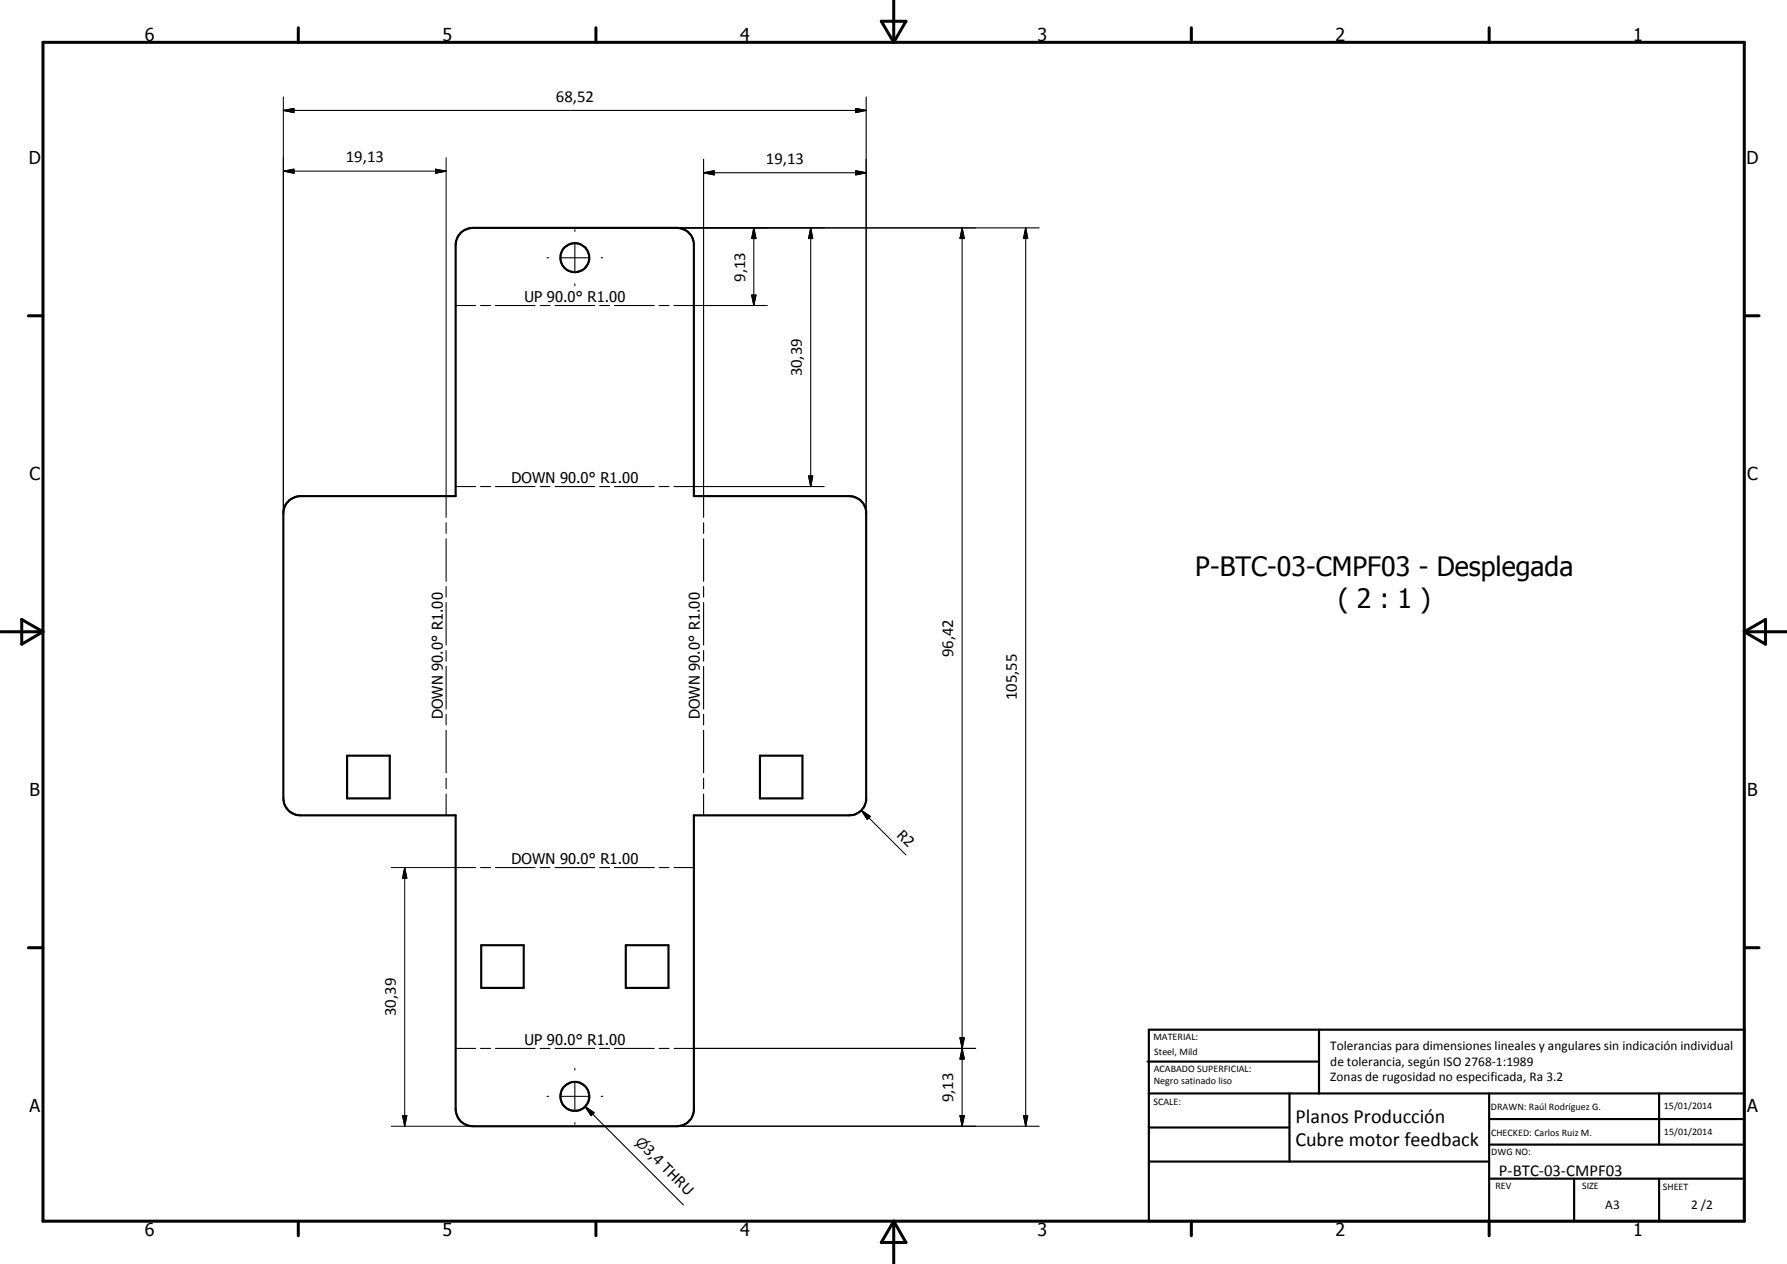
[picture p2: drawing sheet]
<svg xmlns="http://www.w3.org/2000/svg" width="420mm" height="297mm" viewBox="0 0 420 297" stroke-linecap="round" stroke-linejoin="round" font-family="sans-serif">
<g fill="none" stroke="#000" stroke-width=".51">
<path d="M108.2 54.9l1.1-.9 1.9-.4h48a4 4 0 0 1 3.9 3.5v59.5h36.6a4 4 0 0 1 4 3.5v68a3.9 3.9 0 0 1-4 3.5h-36.6v69.6a4 4 0 0 1-3.9 3.5h-48a4 4 0 0 1-4.1-4.1v-69h-36.5a4 4 0 0 1-4-4v-67a4.1 4.1 0 0 1 4-4h36.5v-59l.3-1.5zM81.6 177.6h10v10h-10zM178.7 177.6h10v10h-10zM113.1 222.1h10v10.1h-10zM147.1 222.1h10.1v10.1h-10.1zM269.8 249.5h40.3M270.1 242h140v45h-140zM270.1 257h140M303.2 257v16M310.1 242v15M350.1 257v30M390.1 257v12"/>
<path d="M270.1 265h33.1M270.1 273h80M350.1 277h60M350.1 269h60M350.1 263h60M370.1 277v10M390.1 277v10"/>
<circle cx="135.1" cy="60.5" r="3.4"/>
<circle cx="135.2" cy="257.7" r="3.4"/>
</g>
<g fill="none" stroke="#000" stroke-width=".25">
<path d="M66.6 26l2.5-.5v1zM66.6 26h137.1M66.6 22.8v97.8M165.4 37.4v84.2M201.2 25.5l2.5 .5-2.5 .5zM203.7 22.8v97.8M135.2 54v.4M135.2 57.4v6.4M159.2 53.6h85.1M165.4 40.6l2.5-.5v1zM165.4 40.6h38.3M177.2 53.6l.5 2.4h-1z"/>
<path d="M177.2 53.6v18.2M190.6 53.6l.5 2.4h-1zM190.6 53.6v60.7M201.2 40.1l2.5 .5-2.5 .5zM226.2 53.6l.5 2.4h-1zM226.2 53.6v211.1M241.2 53.6l.4 2.4h-.9zM241.2 53.6v211.1M107.1 71.8h4.7M113 71.8h2.3M116.5 71.8h9.3M127 71.8h2.3"/>
<path d="M128.6 60.6h.4M130.5 71.8h9.3M132 60.6h6.3M135.2 66.7v.4M141 71.8h2.3M141.3 60.6h.4M144.5 71.8h9.3M155 71.8h2.3M158.5 71.8h21.9M176.7 69.3h1l-.5 2.5zM104.9 116.6v5M107.1 114.3h4.7"/>
<path d="M113 114.3h2.3M116.5 114.3h9.3M127 114.3h2.3M130.5 114.3h9.3M141 114.3h2.3M144.5 114.3h9.3M155 114.3h2.3M158.5 114.3h35.3M190.1 111.8h1l-.5 2.5zM104.9 122.9v2.4M104.9 126.6v10M104.9 137.8v2.5"/>
<path d="M165.4 122.9v2.4M165.4 126.6v10M165.4 137.8v2.5M104.9 141.6v10M104.9 152.9v2.5M104.9 156.6v10M165.4 141.6v10M165.4 152.9v2.5M165.4 156.6v10M104.9 167.9v2.4M104.9 171.6v10M165.4 167.9v2.4"/>
<path d="M165.4 171.6v10M104.9 182.9v2.4M104.9 186.6v5M165.4 182.9v2.4M165.4 186.6v5M107.1 203.9h4.7M113 203.9h2.3M116.5 203.9h9.3M127 203.9h2.3M130.5 203.9h9.3M141 203.9h2.3M144.5 203.9h9.3"/>
<path d="M155 203.9h2.3M158.5 203.9h4.6M107.1 246.4h4.7M113 246.4h2.3M116.5 246.4h9.3M127 246.4h2.3M128.6 257.6h.4M130.5 246.4h9.3M132 257.6h6.3M135.2 251.1v.4M135.2 254.5v6.3M141 246.4h2.3"/>
<path d="M141.3 257.6h.4M144.5 246.4h9.3M155 246.4h2.3M158.5 246.4h70.9M225.7 243.9h1l-.5 2.5zM225.7 243.9l1 5h-1l1-5zM226.2 246.4l.5 2.5h-1zM135.2 263.8v.4M137.6 260.1l2.1 1.4-.7 .7zM137.6 260.1l23.1 23.1M159.2 264.7h85.1M225.7 262.2h1l-.5 2.5z"/>
<path d="M240.7 262.2h.9l-.4 2.5z"/>
</g>
<g fill="none" stroke="#000" stroke-width=".71">
<path d="M10.1 9.9h400v277.1h-400zM70.1 6.5v3.4M140.1 6.5v3.4M207.2 5h5.8l-2.9 4.9zM210.1 0v9.9M280.1 6.5v3.4M350.1 6.5v3.4M6.7 74.2h3.4M410.1 74.2h3.5M.1 148.5h10M5.1 145.6l5 2.9-5 2.9zM410.1 148.5h10"/>
<path d="M410.1 148.5l5-2.9v5.8zM6.7 222.7h3.4M410.1 222.7h3.5M70.1 287v3.4M140.1 287v3.4M210.1 287v10M210.1 287l2.9 5h-5.8zM280.1 287v3.4M350.1 287v3.4"/>
</g>
<path d="M66.6 37v83.6M102.4 39.8l2.5 .4-2.5 .5zM104.9 37v79.6M66.6 40.2l2.5-.4v.9zM66.6 40.2h38.3M202.5 190.4l2.1 1.5-.7 .7zM202.5 190.4l10.5 10.5M92 203.9h15.1M95.2 203.9l.5 2.5h-1.1zM95.2 203.9v60.8M92 264.7h19.2M94.6 262.2h1.1l-.5 2.5z" fill="none" stroke="#000" stroke-width=".24"/>
<g fill="#000">
<path d="M66.6 40.2l2.5-.4v.9zM66.6 26l2.5-.5v1zM201.2 25.5l2.5 .5-2.5 .5zM102.4 39.8l2.5 .4-2.5 .5zM165.4 40.6l2.5-.5v1zM177.2 53.6l.5 2.4h-1zM190.6 53.6l.5 2.4h-1zM201.2 40.1l2.5 .5-2.5 .5zM226.2 53.6l.5 2.4h-1zM241.2 53.6l.4 2.4h-.9zM176.7 69.3h1l-.5 2.5zM190.1 111.8h1l-.5 2.5z"/>
<path d="M202.5 190.4l2.1 1.5-.7 .7zM95.2 203.9l.5 2.5h-1.1zM225.7 243.9h1l-.5 2.5zM226.2 246.4l.5 2.5h-1zM94.6 262.2h1.1l-.5 2.5zM137.6 260.1l2.1 1.4-.7 .7zM225.7 262.2h1l-.5 2.5zM240.7 262.2h.9l-.4 2.5z"/>
</g>
<g font-size="6.3">
<text x="281" y="135.3">P-BTC-03-CMPF03 - Desplegada</text>
<text x="314.7" y="142.8">( 2 : 1 )</text>
</g>
<g font-size="4.7">
<text x="304.6" y="263.9">Planos Producción</text>
<text x="304.6" y="269.3">Cubre motor feedback</text>
</g>
<g font-size="4.2">
<text x="34" y="9.6">6</text>
<text x="104" y="9.6">5</text>
<text x="174" y="9.6">4</text>
<text x="244" y="9.6">3</text>
<text x="314" y="9.6">2</text>
<text x="384" y="9.6">1</text>
<text x="6.8" y="38.7">D</text>
<text x="410.6" y="38.7">D</text>
<text x="7" y="112.9">C</text>
<text x="410.8" y="112.9">C</text>
<text x="7" y="187.1">B</text>
<text x="410.8" y="187.1">B</text>
<text x="7" y="261.4">A</text>
<text x="410.8" y="261.4">A</text>
<text x="34" y="290.4">6</text>
<text x="104" y="290.4">5</text>
<text x="174" y="290.4">4</text>
<text x="244" y="290.4">3</text>
<text x="314" y="290.4">2</text>
<text x="384" y="290.4">1</text>
</g>
<g font-size="3.9">
<text x="130.7" y="23.9">68,52</text>
<text x="81.3" y="38.2">19,13</text>
<text x="180.1" y="38.6">19,13</text>
<text x="175.2" y="66.2" transform="rotate(-90 175.2 66.2)">9,13</text>
<text x="188.5" y="88.5" transform="rotate(-90 188.5 88.5)">30,39</text>
<text x="224.1" y="154.5" transform="rotate(-90 224.1 154.5)">96,42</text>
<text x="239.1" y="164.6" transform="rotate(-90 239.1 164.6)">105,55</text>
<text x="210.6" y="196.4" transform="rotate(45 210.6 196.4)">R2</text>
<text x="93.1" y="238.8" transform="rotate(-90 93.1 238.8)">30,39</text>
<text x="224.1" y="259" transform="rotate(-90 224.1 259)">9,13</text>
<text x="151.1" y="270.6" transform="rotate(45 151.1 270.6)">3,4 THRU</text>
<text x="352.4" y="276.3">P-BTC-03-CMPF03</text>
</g>
<g font-size="3.5">
<text x="123.3" y="71">UP 90.0° R1.00</text>
<text x="120.3" y="113.5">DOWN 90.0° R1.00</text>
<text x="104.1" y="169" transform="rotate(-90 104.1 169)">DOWN 90.0° R1.00</text>
<text x="164.6" y="169" transform="rotate(-90 164.6 169)">DOWN 90.0° R1.00</text>
<text x="120.3" y="203">DOWN 90.0° R1.00</text>
<text x="123.3" y="245.5">UP 90.0° R1.00</text>
</g>
<text font-size="3.3" x="149.2" y="268.6" transform="rotate(45 149.2 268.6)">n</text>
<g font-size="3.1">
<text x="312.7" y="246.8">Tolerancias para dimensiones lineales y angulares sin indicación individual</text>
<text x="312.7" y="250.4">de tolerancia, según ISO 2768-1:1989</text>
<text x="312.7" y="254">Zonas de rugosidad no especificada, Ra 3.2</text>
<text x="377.4" y="284.1">A3</text>
<text x="397.6" y="284.2">2 /2</text>
</g>
<g font-size="2.4">
<text x="271.2" y="244.4">MATERIAL:</text>
<text x="271.3" y="252">ACABADO SUPERFICIAL:</text>
<text x="271.4" y="247.9">Steel, Mild</text>
<text x="271.3" y="254.6">Negro satinado liso</text>
<text x="271.2" y="259.7">SCALE:</text>
<text x="350.6" y="260.8">DRAWN: Raúl Rodríguez G.</text>
<text x="391.2" y="260.6">15/01/2014</text>
<text x="350.6" y="267">CHECKED: Carlos Ruiz M.</text>
<text x="391.2" y="266.7">15/01/2014</text>
<text x="350.6" y="271.4">DWG NO:</text>
<text x="351.6" y="279.3">REV</text>
<text x="372" y="279.4">SIZE</text>
<text x="391" y="279.6">SHEET</text>
</g>
</svg>
